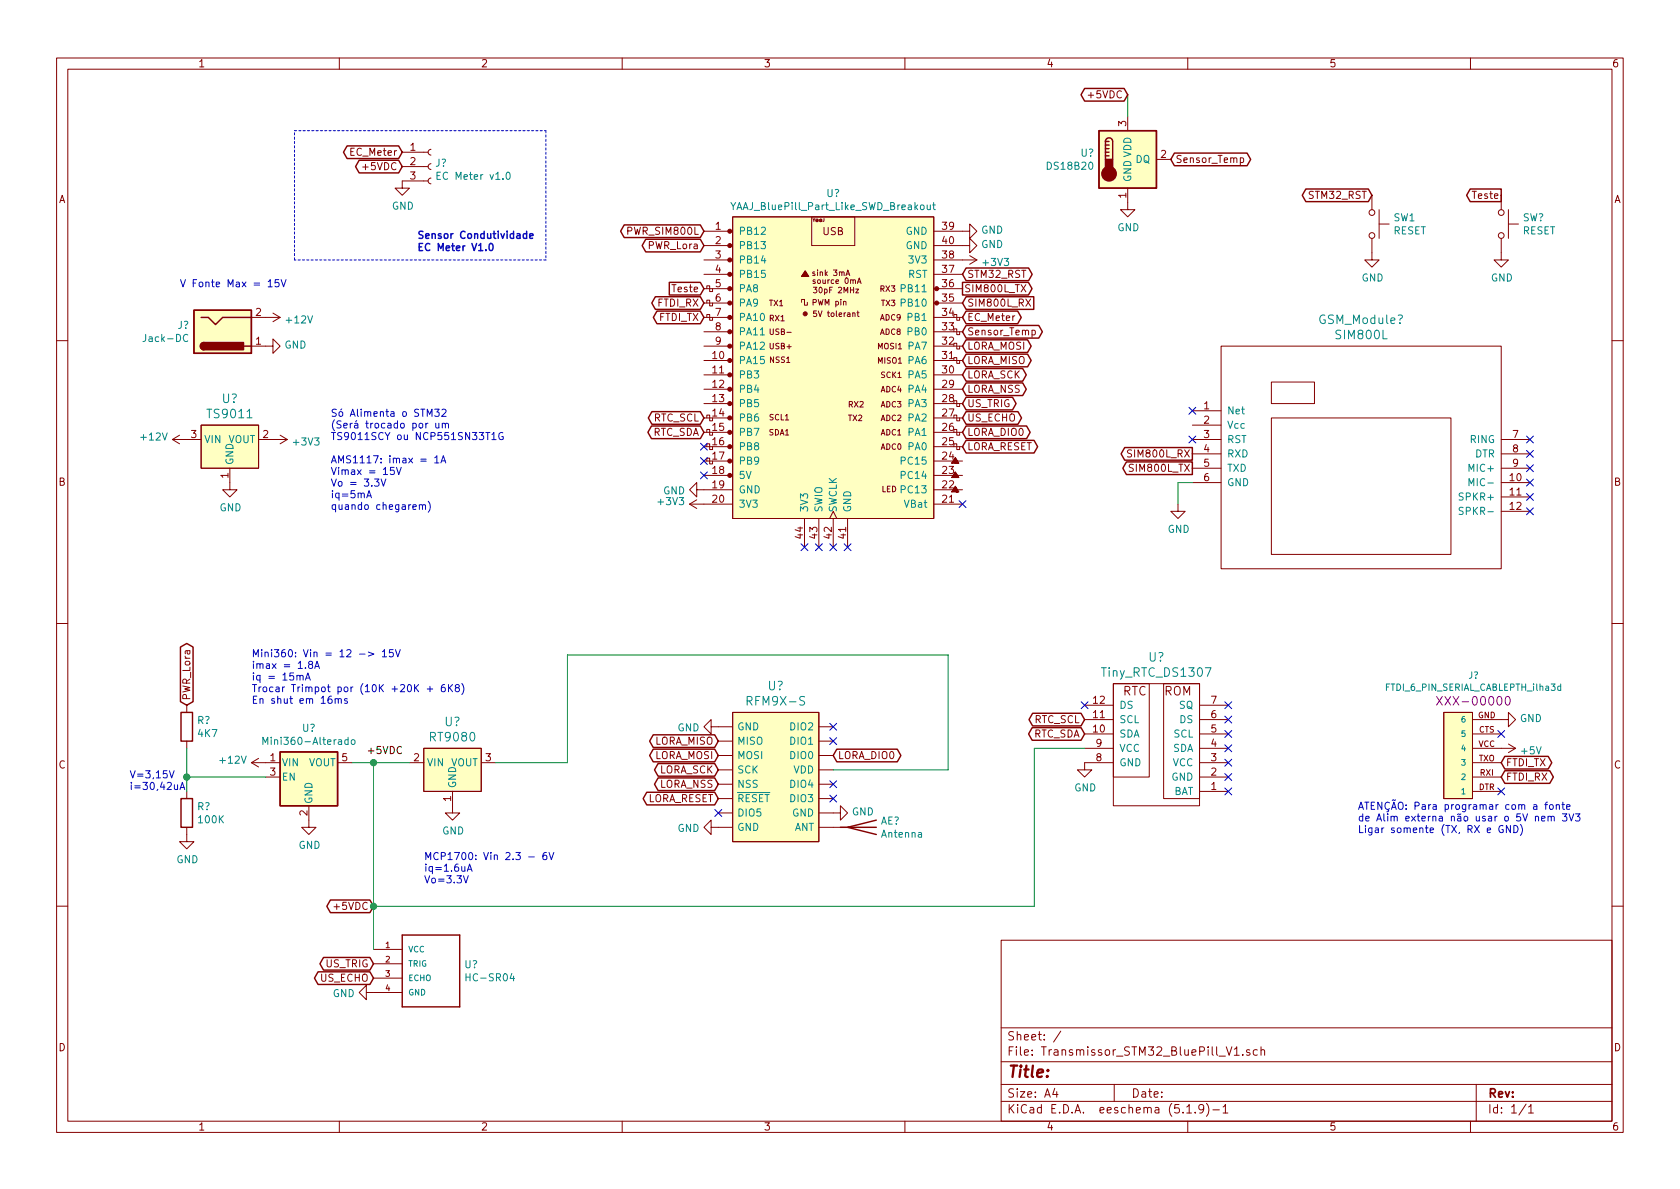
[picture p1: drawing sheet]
EESchema Schematic File Version 4
EELAYER 30 0
EELAYER END
$Descr A4 11693 8268
encoding utf-8
Sheet 1 1
Title ""
Date ""
Rev ""
Comp ""
Comment1 ""
Comment2 ""
Comment3 ""
Comment4 ""
$EndDescr
$Comp
L Transmissor_STM32_BluePill_V1-rescue:YAAJ_BluePill_Part_Like_SWD_Breakout-YAAJ_BluePill_Part_Like_SWD_Breakout U?
U 1 1
P 5800 2500
F 0 "U?" H 5800 3665 50  0000 C CNN
F 1 "YAAJ_BluePill_Part_Like_SWD_Breakout" H 5800 3574 50  0000 C CNN
F 2 "" H 6600 1500 50  0001 C CNN
F 3 "" H 6600 1500 50  0001 C CNN
	1    5800 2500
	1    0    0    -1  
$EndComp
$Comp
L Transmissor_STM32_BluePill_V1-rescue:HC-SR04-HC-SR04 U?
U 1 1
P 2800 6700
F 0 "U?" H 3230 6696 50  0000 L CNN
F 1 "HC-SR04" H 3230 6605 50  0000 L CNN
F 2 "XCVR_HC-SR04" H 2800 6700 50  0001 L BNN
F 3 "" H 2800 6700 50  0001 L BNN
F 4 "Osepp" H 2800 6700 50  0001 L BNN "MANUFACTURER"
	1    2800 6700
	1    0    0    -1  
$EndComp
$Comp
L Transmissor_STM32_BluePill_V1-rescue:MCP1700-3302E_TO-dk_PMIC-Voltage-Regulators-Linear U?
U 1 1
P 3150 5300
F 0 "U?" H 3150 5587 60  0000 C CNN
F 1 "RT9080" H 3150 5481 60  0000 C CNN
F 2 "digikey-footprints:TO-92-3" H 3350 5500 60  0001 L CNN
F 3 "http://www.microchip.com/mymicrochip/filehandler.aspx?ddocname=en011779" H 3350 5600 60  0001 L CNN
F 4 "MCP1700-3302E/TO-ND" H 3350 5700 60  0001 L CNN "Digi-Key_PN"
F 5 "MCP1700-3302E/TO" H 3350 5800 60  0001 L CNN "MPN"
F 6 "Integrated Circuits (ICs)" H 3350 5900 60  0001 L CNN "Category"
F 7 "PMIC - Voltage Regulators - Linear" H 3350 6000 60  0001 L CNN "Family"
F 8 "http://www.microchip.com/mymicrochip/filehandler.aspx?ddocname=en011779" H 3350 6100 60  0001 L CNN "DK_Datasheet_Link"
F 9 "/product-detail/en/microchip-technology/MCP1700-3302E-TO/MCP1700-3302E-TO-ND/652680" H 3350 6200 60  0001 L CNN "DK_Detail_Page"
F 10 "IC REG LINEAR 3.3V 250MA TO92-3" H 3350 6300 60  0001 L CNN "Description"
F 11 "Microchip Technology" H 3350 6400 60  0001 L CNN "Manufacturer"
F 12 "Active" H 3350 6500 60  0001 L CNN "Status"
	1    3150 5300
	1    0    0    -1  
$EndComp
$Comp
L Transmissor_STM32_BluePill_V1-rescue:AP2112K-3.3-Regulator_Linear U?
U 1 1
P 2150 5400
F 0 "U?" H 2150 5742 50  0000 C CNN
F 1 "Mini360-Alterado" H 2150 5651 50  0000 C CNN
F 2 "Package_TO_SOT_SMD:SOT-23-5" H 2150 5725 50  0001 C CNN
F 3 "https://www.diodes.com/assets/Datasheets/AP2112.pdf" H 2150 5500 50  0001 C CNN
	1    2150 5400
	1    0    0    -1  
$EndComp
$Comp
L Transmissor_STM32_BluePill_V1-rescue:LD1117V33-dk_PMIC-Voltage-Regulators-Linear U?
U 1 1
P 1600 3050
F 0 "U?" H 1600 3337 60  0000 C CNN
F 1 "TS9011" H 1600 3231 60  0000 C CNN
F 2 "digikey-footprints:TO-220-3" H 1800 3250 60  0001 L CNN
F 3 "http://www.st.com/content/ccc/resource/technical/document/datasheet/99/3b/7d/91/91/51/4b/be/CD00000544.pdf/files/CD00000544.pdf/jcr:content/translations/en.CD00000544.pdf" H 1800 3350 60  0001 L CNN
F 4 "497-1491-5-ND" H 1800 3450 60  0001 L CNN "Digi-Key_PN"
F 5 "LD1117V33" H 1800 3550 60  0001 L CNN "MPN"
F 6 "Integrated Circuits (ICs)" H 1800 3650 60  0001 L CNN "Category"
F 7 "PMIC - Voltage Regulators - Linear" H 1800 3750 60  0001 L CNN "Family"
F 8 "http://www.st.com/content/ccc/resource/technical/document/datasheet/99/3b/7d/91/91/51/4b/be/CD00000544.pdf/files/CD00000544.pdf/jcr:content/translations/en.CD00000544.pdf" H 1800 3850 60  0001 L CNN "DK_Datasheet_Link"
F 9 "/product-detail/en/stmicroelectronics/LD1117V33/497-1491-5-ND/586012" H 1800 3950 60  0001 L CNN "DK_Detail_Page"
F 10 "IC REG LINEAR 3.3V 800MA TO220AB" H 1800 4050 60  0001 L CNN "Description"
F 11 "STMicroelectronics" H 1800 4150 60  0001 L CNN "Manufacturer"
F 12 "Active" H 1800 4250 60  0001 L CNN "Status"
	1    1600 3050
	1    0    0    -1  
$EndComp
$Comp
L power:GND #PWR?
U 1 1
P 5000 5050
F 0 "#PWR?" H 5000 4800 50  0001 C CNN
F 1 "GND" V 5005 4922 50  0000 R CNN
F 2 "" H 5000 5050 50  0001 C CNN
F 3 "" H 5000 5050 50  0001 C CNN
	1    5000 5050
	0    1    1    0   
$EndComp
$Comp
L power:GND #PWR?
U 1 1
P 5800 5650
F 0 "#PWR?" H 5800 5400 50  0001 C CNN
F 1 "GND" V 5805 5522 50  0000 R CNN
F 2 "" H 5800 5650 50  0001 C CNN
F 3 "" H 5800 5650 50  0001 C CNN
	1    5800 5650
	0    -1   -1   0   
$EndComp
$Comp
L power:GND #PWR?
U 1 1
P 5000 5750
F 0 "#PWR?" H 5000 5500 50  0001 C CNN
F 1 "GND" V 5005 5622 50  0000 R CNN
F 2 "" H 5000 5750 50  0001 C CNN
F 3 "" H 5000 5750 50  0001 C CNN
	1    5000 5750
	0    1    1    0   
$EndComp
Text GLabel 5000 5150 0    50   BiDi ~ 0
LORA_MISO
Text GLabel 6700 2500 2    50   BiDi ~ 0
LORA_MISO
Text GLabel 5000 5250 0    50   BiDi ~ 0
LORA_MOSI
Text GLabel 6700 2400 2    50   BiDi ~ 0
LORA_MOSI
Text GLabel 6700 2600 2    50   BiDi ~ 0
LORA_SCK
Text GLabel 5000 5350 0    50   BiDi ~ 0
LORA_SCK
Text GLabel 5000 5450 0    50   BiDi ~ 0
LORA_NSS
Text GLabel 5000 5550 0    50   BiDi ~ 0
LORA_RESET
Text GLabel 5800 5250 2    50   BiDi ~ 0
LORA_DIO0
NoConn ~ 5800 5150
NoConn ~ 5800 5450
NoConn ~ 5800 5550
NoConn ~ 5000 5650
Text GLabel 6700 2700 2    50   BiDi ~ 0
LORA_NSS
Text GLabel 6700 3100 2    50   BiDi ~ 0
LORA_RESET
Text GLabel 6700 3000 2    50   BiDi ~ 0
LORA_DIO0
$Comp
L power:+3V3 #PWR?
U 1 1
P 6700 1800
F 0 "#PWR?" H 6700 1650 50  0001 C CNN
F 1 "+3V3" V 6715 1928 50  0000 L CNN
F 2 "" H 6700 1800 50  0001 C CNN
F 3 "" H 6700 1800 50  0001 C CNN
	1    6700 1800
	0    1    1    0   
$EndComp
$Comp
L power:+3V3 #PWR?
U 1 1
P 1900 3050
F 0 "#PWR?" H 1900 2900 50  0001 C CNN
F 1 "+3V3" V 1915 3178 50  0000 L CNN
F 2 "" H 1900 3050 50  0001 C CNN
F 3 "" H 1900 3050 50  0001 C CNN
	1    1900 3050
	0    1    1    0   
$EndComp
$Comp
L power:GND #PWR?
U 1 1
P 2150 5700
F 0 "#PWR?" H 2150 5450 50  0001 C CNN
F 1 "GND" H 2155 5527 50  0000 C CNN
F 2 "" H 2150 5700 50  0001 C CNN
F 3 "" H 2150 5700 50  0001 C CNN
	1    2150 5700
	1    0    0    -1  
$EndComp
$Comp
L power:GND #PWR?
U 1 1
P 3150 5600
F 0 "#PWR?" H 3150 5350 50  0001 C CNN
F 1 "GND" H 3155 5427 50  0000 C CNN
F 2 "" H 3150 5600 50  0001 C CNN
F 3 "" H 3150 5600 50  0001 C CNN
	1    3150 5600
	1    0    0    -1  
$EndComp
$Comp
L power:GND #PWR?
U 1 1
P 1600 3350
F 0 "#PWR?" H 1600 3100 50  0001 C CNN
F 1 "GND" H 1605 3177 50  0000 C CNN
F 2 "" H 1600 3350 50  0001 C CNN
F 3 "" H 1600 3350 50  0001 C CNN
	1    1600 3350
	1    0    0    -1  
$EndComp
$Comp
L power:GND #PWR?
U 1 1
P 6700 1600
F 0 "#PWR?" H 6700 1350 50  0001 C CNN
F 1 "GND" V 6705 1472 50  0000 R CNN
F 2 "" H 6700 1600 50  0001 C CNN
F 3 "" H 6700 1600 50  0001 C CNN
	1    6700 1600
	0    -1   -1   0   
$EndComp
$Comp
L power:GND #PWR?
U 1 1
P 6700 1700
F 0 "#PWR?" H 6700 1450 50  0001 C CNN
F 1 "GND" V 6705 1572 50  0000 R CNN
F 2 "" H 6700 1700 50  0001 C CNN
F 3 "" H 6700 1700 50  0001 C CNN
	1    6700 1700
	0    -1   -1   0   
$EndComp
$Comp
L power:GND #PWR?
U 1 1
P 4900 3400
F 0 "#PWR?" H 4900 3150 50  0001 C CNN
F 1 "GND" V 4905 3272 50  0000 R CNN
F 2 "" H 4900 3400 50  0001 C CNN
F 3 "" H 4900 3400 50  0001 C CNN
	1    4900 3400
	0    1    1    0   
$EndComp
$Comp
L power:+3V3 #PWR?
U 1 1
P 4900 3500
F 0 "#PWR?" H 4900 3350 50  0001 C CNN
F 1 "+3V3" V 4915 3628 50  0000 L CNN
F 2 "" H 4900 3500 50  0001 C CNN
F 3 "" H 4900 3500 50  0001 C CNN
	1    4900 3500
	0    -1   -1   0   
$EndComp
NoConn ~ 4900 3300
NoConn ~ 6700 3500
NoConn ~ 5600 3800
NoConn ~ 5900 3800
NoConn ~ 5700 3800
NoConn ~ 5800 3800
$Comp
L power:GND #PWR?
U 1 1
P 2600 6900
F 0 "#PWR?" H 2600 6650 50  0001 C CNN
F 1 "GND" V 2605 6772 50  0000 R CNN
F 2 "" H 2600 6900 50  0001 C CNN
F 3 "" H 2600 6900 50  0001 C CNN
	1    2600 6900
	0    1    1    0   
$EndComp
Text GLabel 2600 6700 0    50   BiDi ~ 0
US_TRIG
Text GLabel 2600 6800 0    50   BiDi ~ 0
US_ECHO
Text GLabel 6700 2800 2    50   BiDi ~ 0
US_TRIG
Text GLabel 6700 2900 2    50   BiDi ~ 0
US_ECHO
$Comp
L Device:Antenna AE?
U 1 1
P 6000 5750
F 0 "AE?" V 5954 5880 50  0000 L CNN
F 1 "Antenna" V 6045 5880 50  0000 L CNN
F 2 "" H 6000 5750 50  0001 C CNN
F 3 "~" H 6000 5750 50  0001 C CNN
	1    6000 5750
	0    1    1    0   
$EndComp
$Comp
L Transmissor_STM32_BluePill_V1-rescue:FTDI_6_PIN_SERIAL_CABLEPTH_ilha3d-KICAD_ILHA3D_lIBRARY J?
U 1 1
P 10250 5500
F 0 "J?" H 10258 6310 45  0000 C CNN
F 1 "FTDI_6_PIN_SERIAL_CABLEPTH_ilha3d" H 10258 6226 45  0000 C CNN
F 2 "KICAD_ILHA3D_lIBRARY:FTDI_6_PIN_SERIAL_CABLEPTH_ilha3d" H 10250 6200 20  0001 C CNN
F 3 "" H 10250 5500 50  0001 C CNN
F 4 "XXX-00000" H 10258 6131 60  0000 C CNN "Field4"
	1    10250 5500
	1    0    0    -1  
$EndComp
$Comp
L power:GND #PWR?
U 1 1
P 10450 5000
F 0 "#PWR?" H 10450 4750 50  0001 C CNN
F 1 "GND" V 10455 4872 50  0000 R CNN
F 2 "" H 10450 5000 50  0001 C CNN
F 3 "" H 10450 5000 50  0001 C CNN
	1    10450 5000
	0    -1   -1   0   
$EndComp
$Comp
L power:+5V #PWR?
U 1 1
P 10450 5200
F 0 "#PWR?" H 10450 5050 50  0001 C CNN
F 1 "+5V" V 10465 5328 50  0000 L CNN
F 2 "" H 10450 5200 50  0001 C CNN
F 3 "" H 10450 5200 50  0001 C CNN
	1    10450 5200
	0    1    1    0   
$EndComp
NoConn ~ 10450 5100
NoConn ~ 10450 5500
Text GLabel 10450 5300 2    50   BiDi ~ 0
FTDI_TX
Text GLabel 10450 5400 2    50   BiDi ~ 0
FTDI_RX
Text GLabel 4900 1700 0    50   BiDi ~ 0
PWR_Lora
Wire Wire Line
	2450 5300 2600 5300
Wire Wire Line
	2600 6600 2600 6300
Connection ~ 2600 5300
Wire Wire Line
	2600 5300 2850 5300
Wire Wire Line
	5800 5350 6600 5350
Wire Wire Line
	6600 5350 6600 4550
Wire Wire Line
	6600 4550 3950 4550
Wire Wire Line
	3950 4550 3950 5300
Wire Wire Line
	3950 5300 3450 5300
$Comp
L Transmissor_STM32_BluePill_V1-rescue:Jack-DC-KICAD_ILHA3D_lIBRARY J?
U 1 1
P 1550 2300
F 0 "J?" H 1321 2258 50  0000 R CNN
F 1 "Jack-DC" H 1321 2349 50  0000 R CNN
F 2 "KICAD_ILHA3D_lIBRARY:Barrel_Jack_ilha3d" H 1600 2260 50  0001 C CNN
F 3 "~" H 1600 2260 50  0001 C CNN
	1    1550 2300
	1    0    0    1   
$EndComp
$Comp
L power:GND #PWR?
U 1 1
P 1850 2400
F 0 "#PWR?" H 1850 2150 50  0001 C CNN
F 1 "GND" V 1855 2272 50  0000 R CNN
F 2 "" H 1850 2400 50  0001 C CNN
F 3 "" H 1850 2400 50  0001 C CNN
	1    1850 2400
	0    -1   -1   0   
$EndComp
$Comp
L power:+12V #PWR?
U 1 1
P 1850 2200
F 0 "#PWR?" H 1850 2050 50  0001 C CNN
F 1 "+12V" V 1865 2328 50  0000 L CNN
F 2 "" H 1850 2200 50  0001 C CNN
F 3 "" H 1850 2200 50  0001 C CNN
	1    1850 2200
	0    1    1    0   
$EndComp
$Comp
L power:+12V #PWR?
U 1 1
P 1300 3050
F 0 "#PWR?" H 1300 2900 50  0001 C CNN
F 1 "+12V" V 1315 3178 50  0000 L CNN
F 2 "" H 1300 3050 50  0001 C CNN
F 3 "" H 1300 3050 50  0001 C CNN
	1    1300 3050
	0    -1   -1   0   
$EndComp
$Comp
L power:+12V #PWR?
U 1 1
P 1850 5300
F 0 "#PWR?" H 1850 5150 50  0001 C CNN
F 1 "+12V" V 1865 5428 50  0000 L CNN
F 2 "" H 1850 5300 50  0001 C CNN
F 3 "" H 1850 5300 50  0001 C CNN
	1    1850 5300
	0    -1   -1   0   
$EndComp
$Comp
L Switch:SW_Push SW1
U 1 1
P 9550 1550
F 0 "SW1" V 9504 1698 50  0000 L CNN
F 1 "RESET" V 9595 1698 50  0000 L CNN
F 2 "" H 9550 1750 50  0001 C CNN
F 3 "~" H 9550 1750 50  0001 C CNN
	1    9550 1550
	0    1    1    0   
$EndComp
Text GLabel 6700 1900 2    50   BiDi ~ 0
STM32_RST
Text GLabel 9550 1350 0    50   BiDi ~ 0
STM32_RST
$Comp
L power:GND #PWR?
U 1 1
P 9550 1750
F 0 "#PWR?" H 9550 1500 50  0001 C CNN
F 1 "GND" H 9555 1577 50  0000 C CNN
F 2 "" H 9550 1750 50  0001 C CNN
F 3 "" H 9550 1750 50  0001 C CNN
	1    9550 1750
	1    0    0    -1  
$EndComp
Text GLabel 4900 2100 0    50   BiDi ~ 0
FTDI_RX
Text GLabel 4900 2200 0    50   BiDi ~ 0
FTDI_TX
$Comp
L Transmissor_STM32_BluePill_V1-rescue:RFM9X-S-RFM9X U?
U 1 1
P 5400 5450
F 0 "U?" H 5400 6137 60  0000 C CNN
F 1 "RFM9X-S" H 5400 6031 60  0000 C CNN
F 2 "" H 5400 5450 60  0001 C CNN
F 3 "" H 5400 5450 60  0001 C CNN
	1    5400 5450
	1    0    0    -1  
$EndComp
NoConn ~ 5800 5050
Text Notes 1250 2000 0    50   ~ 0
V Fonte Max = 15V
Text Notes 2300 3550 0    50   ~ 0
Só Alimenta o STM32\n(Será trocado por um\nTS9011SCY ou NCP551SN33T1G\n\nAMS1117: imax = 1A\nVimax = 15V\nVo = 3.3V\niq=5mA\nquando chegarem)
Text Notes 9450 5800 0    50   ~ 0
ATENÇÃO: Para programar com a fonte\nde Alim externa não usar o 5V nem 3V3\nLigar somente (TX, RX e GND)
$Comp
L Device:R R?
U 1 1
P 1300 5050
F 0 "R?" H 1370 5096 50  0000 L CNN
F 1 "4K7" H 1370 5005 50  0000 L CNN
F 2 "" V 1230 5050 50  0001 C CNN
F 3 "~" H 1300 5050 50  0001 C CNN
	1    1300 5050
	1    0    0    -1  
$EndComp
$Comp
L Device:R R?
U 1 1
P 1300 5650
F 0 "R?" H 1370 5696 50  0000 L CNN
F 1 "100K" H 1370 5605 50  0000 L CNN
F 2 "" V 1230 5650 50  0001 C CNN
F 3 "~" H 1300 5650 50  0001 C CNN
	1    1300 5650
	1    0    0    -1  
$EndComp
Wire Wire Line
	1300 5200 1300 5400
Wire Wire Line
	1850 5400 1300 5400
Connection ~ 1300 5400
Wire Wire Line
	1300 5400 1300 5500
$Comp
L power:GND #PWR?
U 1 1
P 1300 5800
F 0 "#PWR?" H 1300 5550 50  0001 C CNN
F 1 "GND" H 1305 5627 50  0000 C CNN
F 2 "" H 1300 5800 50  0001 C CNN
F 3 "" H 1300 5800 50  0001 C CNN
	1    1300 5800
	1    0    0    -1  
$EndComp
Text Notes 900  5500 0    50   ~ 0
V=3,15V\ni=30,42uA
Text Notes 1750 4900 0    50   ~ 0
Mini360: Vin = 12 -> 15V\nimax = 1.8A\niq = 15mA\nTrocar Trimpot por (10K +20K + 6K8)\nEn shut em 16ms
Text Notes 2950 6150 0    50   ~ 0
MCP1700: Vin 2.3 - 6V\niq=1.6uA\nVo=3.3V
$Comp
L Transmissor_STM32_BluePill_V1-rescue:SIM800L-sim800l GSM_Module?
U 1 1
P 9450 3100
F 0 "GSM_Module?" H 9475 3987 60  0000 C CNN
F 1 "SIM800L" H 9475 3881 60  0000 C CNN
F 2 "" H 9450 3100 60  0001 C CNN
F 3 "" H 9450 3100 60  0001 C CNN
	1    9450 3100
	1    0    0    -1  
$EndComp
NoConn ~ 10650 3050
NoConn ~ 10650 3150
NoConn ~ 10650 3250
NoConn ~ 10650 3350
NoConn ~ 10650 3450
NoConn ~ 10650 3550
$Comp
L power:GND #PWR?
U 1 1
P 8200 3500
F 0 "#PWR?" H 8200 3250 50  0001 C CNN
F 1 "GND" H 8205 3327 50  0000 C CNN
F 2 "" H 8200 3500 50  0001 C CNN
F 3 "" H 8200 3500 50  0001 C CNN
	1    8200 3500
	1    0    0    -1  
$EndComp
Wire Wire Line
	8200 3350 8200 3500
Wire Wire Line
	8200 3350 8300 3350
Text GLabel 8300 3250 0    50   Output ~ 0
SIM800L_TX
Text GLabel 8300 3150 0    50   Output ~ 0
SIM800L_RX
NoConn ~ 8300 3050
NoConn ~ 8300 2850
Text GLabel 6700 2100 2    50   Input ~ 0
SIM800L_RX
Text GLabel 6700 2000 2    50   Output ~ 0
SIM800L_TX
Text GLabel 4900 1600 0    50   BiDi ~ 0
PWR_SIM800L
$Comp
L Transmissor_STM32_BluePill_V1-rescue:Tiny_RTC_DS1307-crumpschemes U?
U 1 1
P 8050 5250
F 0 "U?" H 8050 5937 60  0000 C CNN
F 1 "Tiny_RTC_DS1307" H 8050 5831 60  0000 C CNN
F 2 "" H 8100 5350 60  0000 C CNN
F 3 "" H 8100 5350 60  0000 C CNN
	1    8050 5250
	1    0    0    -1  
$EndComp
Text GLabel 7550 5100 0    50   BiDi ~ 0
RTC_SDA
Text GLabel 7550 5000 0    50   BiDi ~ 0
RTC_SCL
Text GLabel 4900 2900 0    50   BiDi ~ 0
RTC_SCL
Text GLabel 4900 3000 0    50   BiDi ~ 0
RTC_SDA
$Comp
L power:GND #PWR?
U 1 1
P 7550 5300
F 0 "#PWR?" H 7550 5050 50  0001 C CNN
F 1 "GND" H 7555 5127 50  0000 C CNN
F 2 "" H 7550 5300 50  0001 C CNN
F 3 "" H 7550 5300 50  0001 C CNN
	1    7550 5300
	1    0    0    -1  
$EndComp
NoConn ~ 8550 4900
NoConn ~ 8550 5000
NoConn ~ 8550 5100
NoConn ~ 8550 5200
NoConn ~ 8550 5300
NoConn ~ 8550 5400
NoConn ~ 8550 5500
NoConn ~ 7550 4900
Text GLabel 1300 4900 1    50   BiDi ~ 0
PWR_Lora
Wire Wire Line
	2600 6300 7200 6300
Wire Wire Line
	7200 6300 7200 5200
Wire Wire Line
	7200 5200 7550 5200
Connection ~ 2600 6300
Wire Wire Line
	2600 6300 2600 5300
Text Label 2550 5250 0    50   ~ 0
+5VDC
NoConn ~ 4900 3100
NoConn ~ 4900 3200
$Comp
L Switch:SW_Push SW?
U 1 1
P 10450 1550
F 0 "SW?" V 10404 1698 50  0000 L CNN
F 1 "RESET" V 10495 1698 50  0000 L CNN
F 2 "" H 10450 1750 50  0001 C CNN
F 3 "~" H 10450 1750 50  0001 C CNN
	1    10450 1550
	0    1    1    0   
$EndComp
$Comp
L power:GND #PWR?
U 1 1
P 10450 1750
F 0 "#PWR?" H 10450 1500 50  0001 C CNN
F 1 "GND" H 10455 1577 50  0000 C CNN
F 2 "" H 10450 1750 50  0001 C CNN
F 3 "" H 10450 1750 50  0001 C CNN
	1    10450 1750
	1    0    0    -1  
$EndComp
Text GLabel 10450 1350 0    50   Output ~ 0
Teste
Text GLabel 4900 2000 0    50   Input ~ 0
Teste
$Comp
L Sensor_Temperature:DS18B20 U?
U 1 1
P 7850 1100
F 0 "U?" H 7620 1146 50  0000 R CNN
F 1 "DS18B20" H 7620 1055 50  0000 R CNN
F 2 "Package_TO_SOT_THT:TO-92_Inline" H 6850 850 50  0001 C CNN
F 3 "http://datasheets.maximintegrated.com/en/ds/DS18B20.pdf" H 7700 1350 50  0001 C CNN
	1    7850 1100
	1    0    0    -1  
$EndComp
$Comp
L power:GND #PWR?
U 1 1
P 7850 1400
F 0 "#PWR?" H 7850 1150 50  0001 C CNN
F 1 "GND" H 7855 1227 50  0000 C CNN
F 2 "" H 7850 1400 50  0001 C CNN
F 3 "" H 7850 1400 50  0001 C CNN
	1    7850 1400
	1    0    0    -1  
$EndComp
Text GLabel 6700 2300 2    50   BiDi ~ 0
Sensor_Temp
Text GLabel 8150 1100 2    50   BiDi ~ 0
Sensor_Temp
Text GLabel 2600 6300 0    50   BiDi ~ 0
+5VDC
Text GLabel 7850 650  0    50   BiDi ~ 0
+5VDC
Wire Wire Line
	7850 650  7850 800 
Text GLabel 6700 2200 2    50   BiDi ~ 0
EC_Meter
$Comp
L Connector:Conn_01x03_Female J?
U 1 1
P 3000 1150
F 0 "J?" H 3028 1176 50  0000 L CNN
F 1 "EC Meter v1.0" H 3028 1085 50  0000 L CNN
F 2 "" H 3000 1150 50  0001 C CNN
F 3 "~" H 3000 1150 50  0001 C CNN
	1    3000 1150
	1    0    0    -1  
$EndComp
Text GLabel 2800 1150 0    50   BiDi ~ 0
+5VDC
$Comp
L power:GND #PWR?
U 1 1
P 2800 1250
F 0 "#PWR?" H 2800 1000 50  0001 C CNN
F 1 "GND" H 2805 1077 50  0000 C CNN
F 2 "" H 2800 1250 50  0001 C CNN
F 3 "" H 2800 1250 50  0001 C CNN
	1    2800 1250
	1    0    0    -1  
$EndComp
Text GLabel 2800 1050 0    50   BiDi ~ 0
EC_Meter
Wire Notes Line
	2050 900  3800 900 
Wire Notes Line
	3800 900  3800 1800
Wire Notes Line
	3800 1800 2050 1800
Wire Notes Line
	2050 1800 2050 900 
Text Notes 2900 1750 0    50   ~ 10
Sensor Condutividade\nEC Meter V1.0
$EndSCHEMATC
